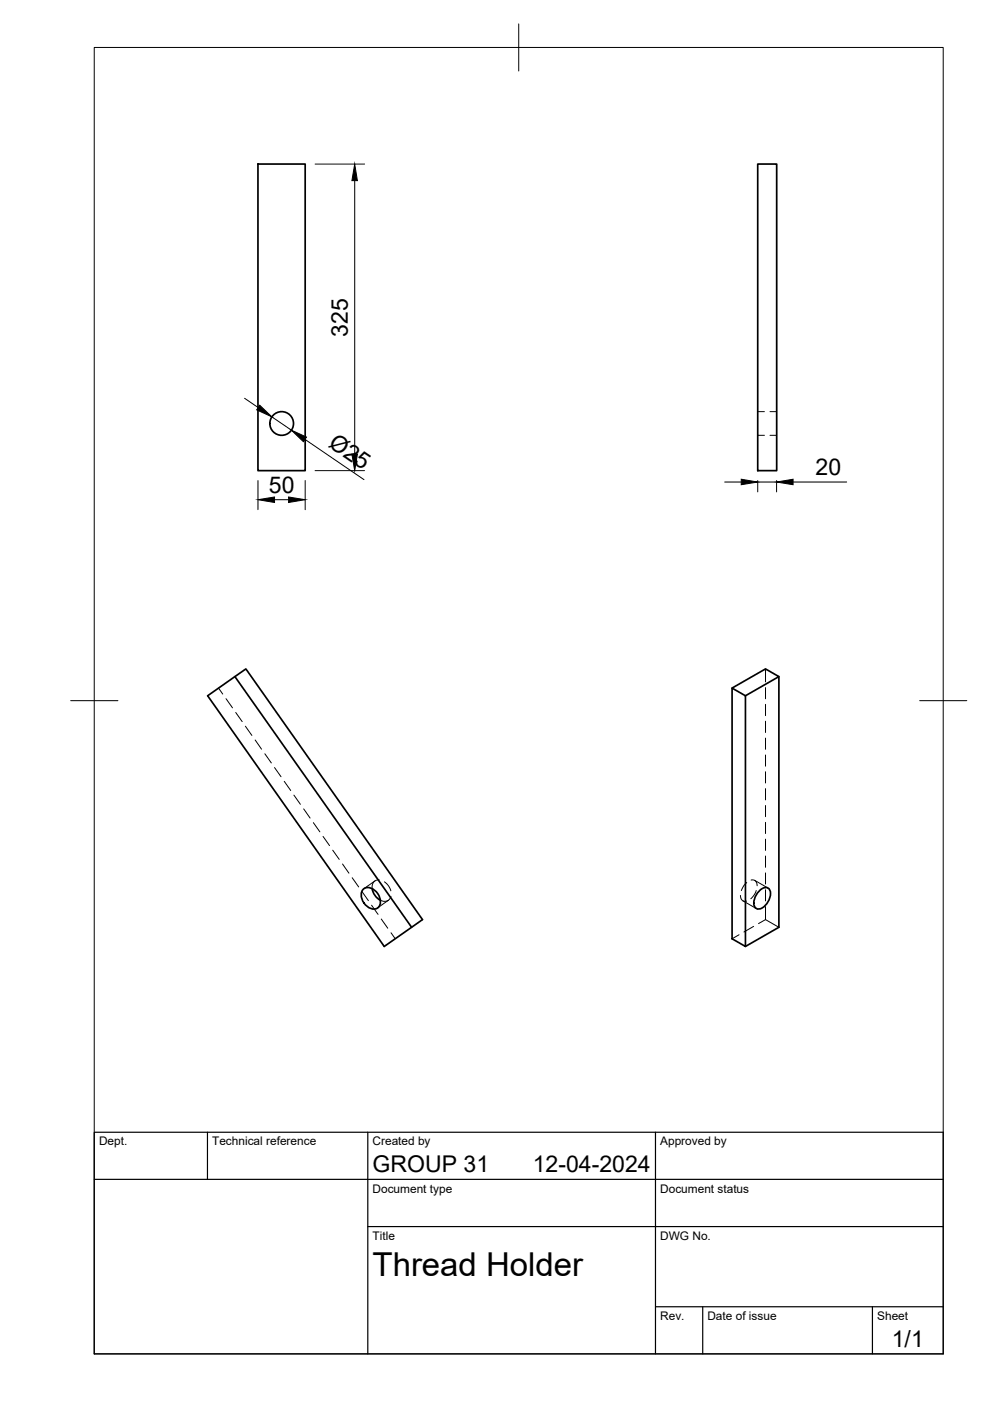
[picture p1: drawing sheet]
<svg xmlns="http://www.w3.org/2000/svg" width="210mm" height="297mm" viewBox="0 0 210 297" stroke-linecap="round" stroke-linejoin="round" font-family="sans-serif">
<!-- layer: Visible -->
<g fill="none" stroke="#000" stroke-width=".36">
<path d="M54.7 34.8h10v65h-10zM160.7 34.8h4v65h-4zM44 147.5l8.1-5.7 37.5 53.2-8.1 5.7zM49.8 143.5l37.5 53.1M155.2 145.9l2.9 1.6v53.2l-2.9-1.7zM155.2 145.9l7.1-4.1 2.8 1.7-7 4M165.1 143.5v53.1l-7 4.1M77.2 188.4a2.39 2.39 0 0 1 3.2 1.6 1.7 1.7 0 0 1-1.3 2.7 3 3 0 0 1-2.3-4zM78.9 188.4a3.4 3.4 0 0 0 1.7 2.5M161.1 188.7a1.37 1.37 0 0 1 2-.2 3.3 3.3 0 0 1-2.4 4.2 1.26 1.26 0 0 1-.8-1.8 4.2 4.2 0 0 1 1.2-2.2z"/>
<circle cx="59.7" cy="89.8" r="2.51"/>
</g>
<!-- layer: Hidden -->
<g fill="none" stroke="#000" stroke-width=".21">
<path d="M160.7 92.3h1.4M160.7 87.3h1.4M163.3 92.3h1.4M163.3 87.3h1.4M46.3 145.9l.9 1.3M47.9 148.1l1.4 2M50 151.1l1.4 1.9M52 154l1.4 1.9M54.1 156.9l1.4 1.9M56.2 159.8l1.3 2M162.3 141.8v2.8M162.3 145.8v2.4"/>
<path d="M162.3 149.3v2.4M162.3 152.9v2.4M162.3 156.5v2.4M58.2 162.7l1.4 2M60.3 165.7l1.3 1.9M62.3 168.6l1.4 1.9M64.4 171.5l1.3 1.9M66.4 174.4l1.4 2M68.5 177.3l1.4 2M162.3 160.1v2.3M162.3 163.6v2.4M162.3 167.2v2.4"/>
<path d="M162.3 170.8v2.4M162.3 174.4v2.3M162.3 177.9v2.4M70.5 180.3l1.4 1.9M72.6 183.2l1.4 1.9M74.7 186.1l1.4 2M76.7 189l1.4 2M78.8 191.9l1.4 2M79.5 186.8l-2.3 1.6M80.4 186.5a1.45 1.45 0 0 0-1.5 1.9M80.8 194.8l1.4 2M81.5 187l.9 .8 .5 1.1"/>
<path d="M82.4 190.9l-2.3 1.6M82.9 190a1.42 1.42 0 0 1-2.3 .9M82.9 197.8l.9 1.2M156.7 198.2l-1.5 .8M157 189.9a1.03 1.03 0 0 0 1.3 1.2M157.5 191l2.8 1.6M158.3 187.1l-.5 .6-.6 1.1M159.3 186.6a1.01 1.01 0 0 1 1.2 1.2M159.8 196.4l-2.1 1.2M160 186.7l2.8 1.6M160.3 188.8l-.4 1-.7 .7M162.3 195l-1.5 .8"/>
<path d="M162.3 195l2.8 1.6M162.3 181.5v2.4M162.3 185.1v2.3M162.3 188.6v2.4M162.3 192.2v2.8"/>
</g>
<!-- layer: BORDER -->
<path d="M20 10.1h180v276.9h-180zM110 5.1v10M15 148.6h10M195 148.6h10" fill="none" stroke="#000" stroke-width=".21"/>
<!-- layer: TITLEBLOCK -->
<path d="M20 240.1h180v46.9h-180zM20 250h180M44 240.1v9.9M78 240.1v46.9M139 240.1v46.9M78 260.1h122M139 277.1h61M149 277.1v9.9M185 277.1v9.9" fill="none" stroke="#000" stroke-width=".25"/>
<!-- layer: FD_Dimensions -->
<g fill="none" stroke="#000" stroke-width=".21">
<path d="M66.8 34.8h10.5M75.2 38.3v58M51.9 84.4l2.8 2M57.6 88.4l4.2 2.8M64.7 93.2l12.5 8.5M66.8 99.8h10.5M54.7 101.9v6.2M58.2 105.9h3M64.7 101.9v6.2M153.6 102.2h3.6M160.7 101.9v2.4M160.7 102.2h4"/>
<path d="M164.7 101.9v2.4M168.1 102.2h11.4"/>
</g>
<path d="M75.2 34.8l.6 3.5h-1.2zM55.1 85.9l2.5 2.5-3.2-1.5zM61.8 91.2l3.2 1.5-.7 .9zM74.6 96.3h1.2l-.6 3.5zM54.7 105.9l3.5-.5v1.1zM61.2 105.4l3.5 .5-3.5 .6zM157.2 101.6l3.5 .6-3.5 .6zM164.7 102.2l3.4-.6v1.2z" fill="#000" stroke="#000" stroke-width=".21"/>
<text font-size="7" x="79" y="270.6">Thread Holder</text>
<g font-size="4.9">
<text x="73.7" y="71.4" transform="rotate(-90 73.7 71.4)">325</text>
<text x="69.4" y="94.5" transform="rotate(34 69.4 94.5)">Ø25</text>
<text x="172.9" y="100.7">20</text>
<text x="57" y="104.5">50</text>
<text x="79" y="248.5">GROUP 31</text>
<text x="113" y="248.5">12-04-2024</text>
<text x="189.1" y="285.7">1/1</text>
</g>
<g font-size="2.5">
<text x="21" y="242.9">Dept.</text>
<text x="45" y="242.9">Technical reference</text>
<text x="79" y="242.9">Created by</text>
<text x="140" y="242.9">Approved by</text>
<text x="79" y="252.8">Document type</text>
<text x="140" y="252.8">Document status</text>
<text x="79" y="262.9">Title</text>
<text x="140" y="262.9">DWG No.</text>
<text x="140" y="279.9">Rev.</text>
<text x="150" y="279.9">Date of issue</text>
<text x="186" y="279.9">Sheet</text>
</g>
</svg>
